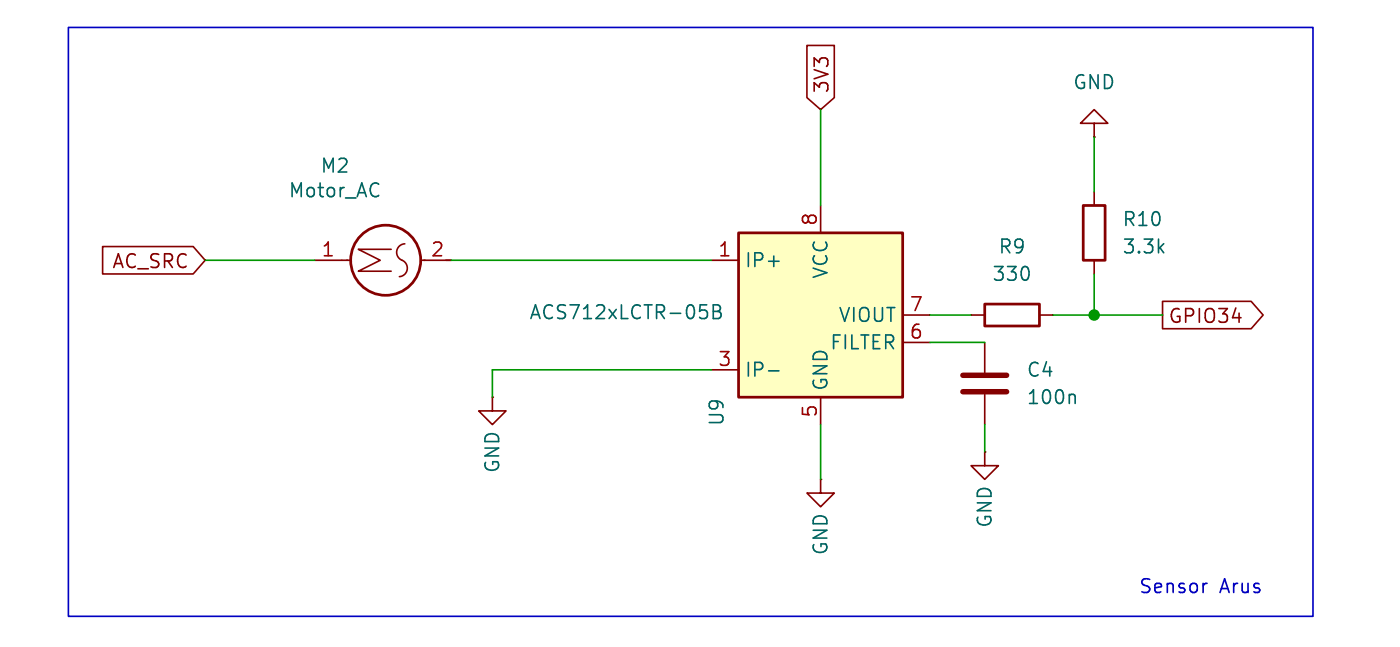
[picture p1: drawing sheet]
<svg xmlns="http://www.w3.org/2000/svg" width="130mm" height="60mm" viewBox="0 0 130 60" stroke-linecap="round" stroke-linejoin="round" font-family="sans-serif">
<path d="M100.6 19.1h2v5h-2zM91.4 28.2h5.1v2h-5.1z" fill="none" stroke="#840000" stroke-width=".25"/>
<path d="M101.6 11.4h1.3l-1.3-1.2-1.3 1.2h1.3v1.3M101.6 12.7h.1M101.6 17.8v1.3M90.2 29.2h1.2M91.4 31.8v2.7M91.4 36.6v2.8M96.5 29.2h1.3M101.6 24.1v1.3M76.2 44.5v1.2h1.3l-1.3 1.3-1.3-1.3h1.3M76.2 44.5h.1M91.4 41.9v1.3h1.3l-1.3 1.3-1.2-1.3h1.2M91.4 41.9h.1" fill="none" stroke="#840000" stroke-width=".15"/>
<path d="M89.4 34.8h4.1M89.4 36.3h4.1" fill="none" stroke="#840000" stroke-width=".51"/>
<path d="M99.7 36.6l.1 .1v.7" fill="none" stroke="#006464" stroke-width=".15"/>
<path d="M68.6 21.6h15.2v15.2h-15.2z" fill="#ffffc2"/>
<g fill="none" stroke="#840000" stroke-width=".25">
<path d="M68.6 21.6h15.2v15.2h-15.2z"/>
<circle cx="35.8" cy="24.1" r="3.3"/>
</g>
<g fill="none" stroke="#840000" stroke-width=".15">
<path d="M74.9 4.2h2.6v4.9l-1.3 1.1-1.3-1.1zM76.2 19.1v2.5M9.5 22.9h8.4l1.1 1.2-1.1 1.3h-8.4zM29.2 24.1h3.4M36.3 23.1h-3l2 1-2 1.1h3M37.6 22.6a.81 .81 0 0 0-.8 .8 .81 .81 0 0 0 .7 .8 .79 .79 0 0 1 .3 .9 .79 .79 0 0 1-.7 .6M39.1 24.1h2.8M45.7 36.8v1.3h1.3l-1.3 1.3-1.3-1.3h1.3M45.7 36.8h.1M66 24.1h2.6M66 34.3h2.6M76.2 36.8v2.6"/>
<path d="M83.8 29.2h2.6M83.8 31.8h2.6M107.9 27.9h8.3l1.1 1.3-1.1 1.3h-8.3z"/>
</g>
<path d="M65 28.3h.6M65.4 28.8l.3 .2v.3l-.3 .2M66.2 28.3h.6a.3 .3 0 0 1 .1 .3 .3 .3 0 0 1-.2 .3 .34 .34 0 0 1 .3 .3 .34 .34 0 0 1-.3 .3h-.5zM66.2 28.9h.5M71.4 34.4h.9" fill="none" stroke="#006464" stroke-width=".15"/>
<path d="M76.2 10.2v8.9M101.6 12.7v5.1M19 24.1h10.2M41.9 24.1h24.1M66 34.3h-20.3v2.5M76.2 39.4v5.1M86.4 29.2h3.8M86.4 31.8h5M91.4 39.4v2.5M97.8 29.2h10.1M101.6 25.4v3.8" fill="none" stroke="#009600" stroke-width=".15"/>
<path d="M6.3 2.5h115.6v54.7h-115.6zM112.1 54.1l-.3 .1" fill="none" stroke="#0000c2" stroke-width=".15"/>
<circle cx="101.6" cy="29.2" r=".46" fill="#009600" stroke="#009600" stroke-width=".15"/>
<g font-size="1.8" fill="#840000">
<text x="77.2" y="8.7" transform="rotate(-90 77.2 8.7)">3V3</text>
<text x="10.3" y="25.1">AC_SRC</text>
<text x="108.4" y="30.2">GPIO34</text>
</g>
<g font-size="1.8" fill="#006464">
<text x="99.6" y="8.5">GND</text>
<text x="29.7" y="16.2">M2</text>
<text x="26.7" y="18.5">Motor_AC</text>
<text x="92.6" y="23.7">R9</text>
<text x="104.1" y="23.7">3.3k</text>
<text x="104.1" y="21.2">R10</text>
<text x="49.1" y="29.8">ACS712xLCTR-05B</text>
<text x="69.1" y="25">IP+</text>
<text x="77.1" y="25.9" transform="rotate(-90 77.1 25.9)">VCC</text>
<text x="92.1" y="26.3">330</text>
<text x="69.1" y="35.2">IP-</text>
<text x="77" y="32.6">FILTER</text>
<text x="77.8" y="30.1">VIOUT</text>
<text x="95.3" y="35.2">C4</text>
<text x="67.4" y="39.6" transform="rotate(-90 67.4 39.6)">U9</text>
<text x="77.1" y="36.3" transform="rotate(-90 77.1 36.3)">GND</text>
<text x="95.3" y="37.7">100n</text>
<text x="46.6" y="44" transform="rotate(-90 46.6 44)">GND</text>
<text x="77.1" y="51.6" transform="rotate(-90 77.1 51.6)">GND</text>
<text x="92.3" y="49" transform="rotate(-90 92.3 49)">GND</text>
</g>
<g font-size="1.8" fill="#a90000">
<text x="29.8" y="23.9">1</text>
<text x="39.9" y="23.9">2</text>
<text x="66.6" y="23.9">1</text>
<text x="75.9" y="21" transform="rotate(-90 75.9 21)">8</text>
<text x="84.4" y="29">7</text>
<text x="66.6" y="34">3</text>
<text x="84.4" y="31.5">6</text>
<text x="75.9" y="38.8" transform="rotate(-90 75.9 38.8)">5</text>
</g>
<g font-size="1.8" fill="#0000c2">
<text x="105.7" y="55.2">Sensor</text>
<text x="113.3" y="55.2">Arus</text>
</g>
</svg>
